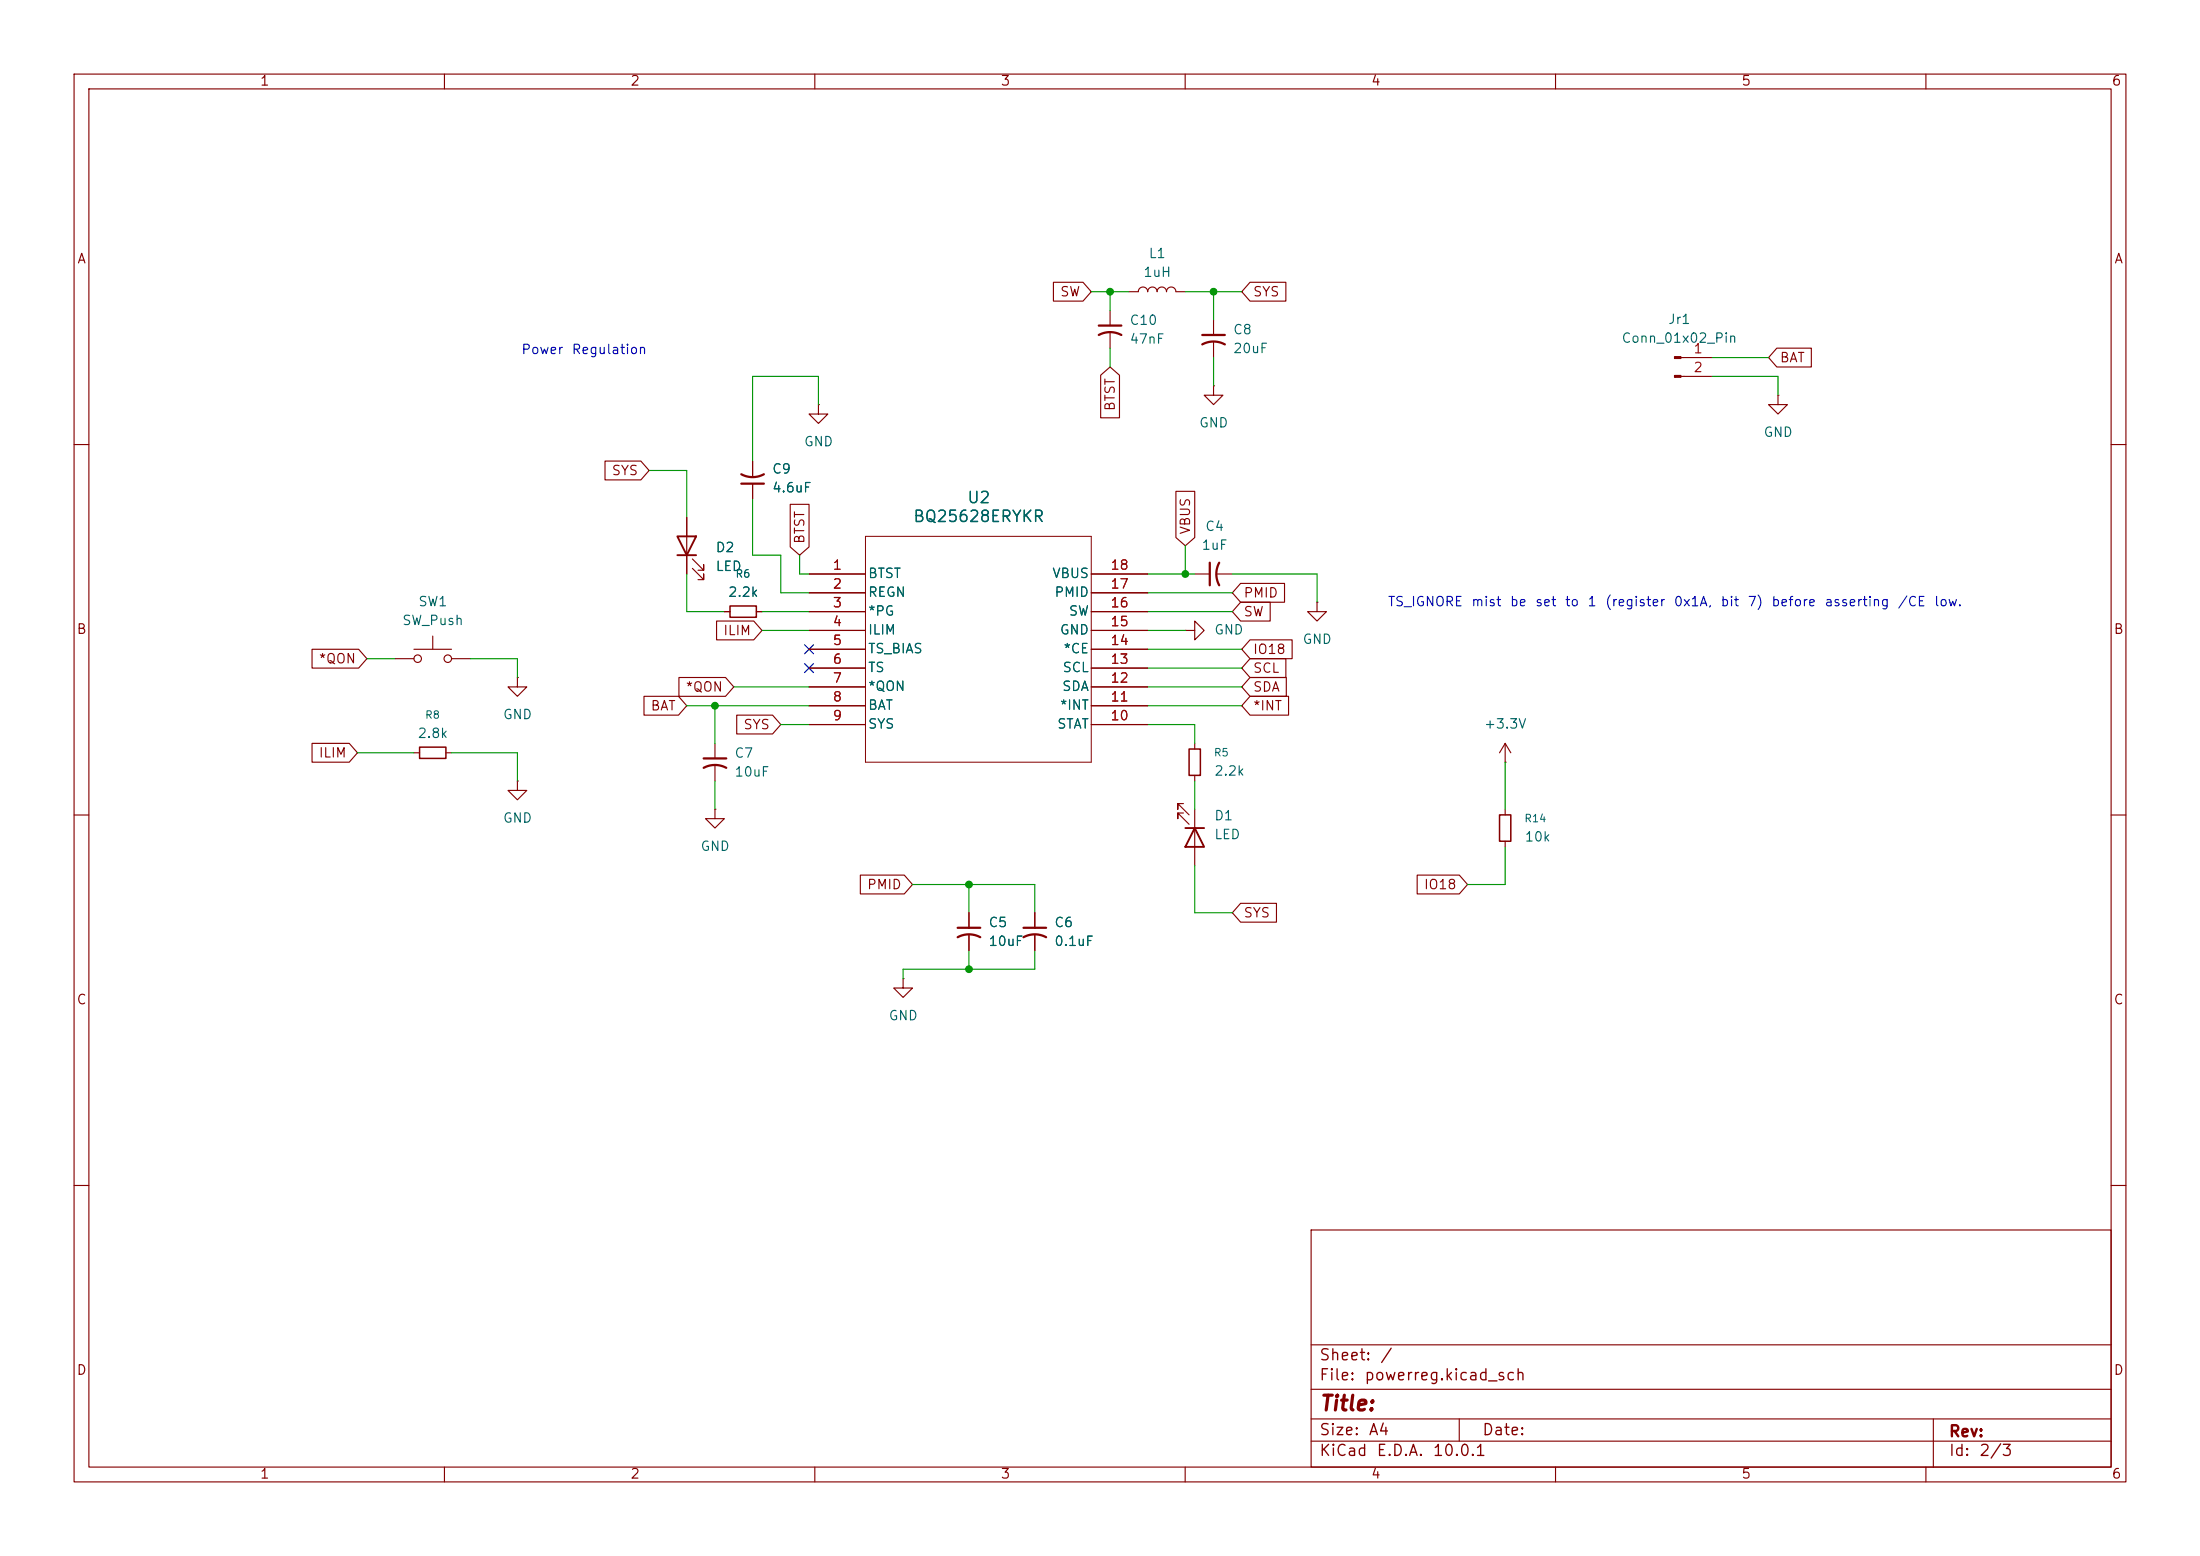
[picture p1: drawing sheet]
<svg xmlns="http://www.w3.org/2000/svg" width="297mm" height="210mm" viewBox="0 0 297 210" stroke-linecap="round" stroke-linejoin="round" font-family="sans-serif">
<g fill="none" stroke="#840000" stroke-width=".15">
<path d="M10 10h277v190h-277zM12 12h273v186h-273zM60 10v2M110 10v2M160 10v2M210 10v2M260 10v2M142.2 38.1h4l1.1 1.3-1.1 1.2h-4zM152.4 39.4h1.3a.64 .64 0 0 1 .6-.7 .64 .64 0 0 1 .6 .7 .64 .64 0 0 1 .7-.7 .64 .64 0 0 1 .6 .7 .64 .64 0 0 1 .6-.7 .64 .64 0 0 1 .7 .7 .64 .64 0 0 1 .6-.7 .64 .64 0 0 1 .6 .7h1.3M168.8 38.1h4.8v2.5h-4.8l-1.2-1.2zM110.5 54.6v1.3h1.3l-1.3 1.3-1.3-1.3h1.3M110.5 54.6h.1"/>
<path d="M148.6 50.6l1.3-1.1 1.2 1.1v5.8h-2.5zM149.9 41.9v2M149.9 45v2M163.8 52.1v1.2h1.3l-1.3 1.3-1.2-1.3h1.2M163.8 52.1h.1M163.8 43.2v2M163.8 46.2v2.1M226.9 48.3h4.2M226.9 50.8h4.2M239.9 47h4.6v2.5h-4.6l-1.1-1.2zM240 53.3v1.3h1.3l-1.3 1.3-1.2-1.3h1.2M240 53.3h.1"/>
<path d="M10 60h2M81.7 62.2h4.8l1.1 1.3-1.1 1.3h-4.8zM92.7 69.9v7.6M93.5 76.7l1.5 1.5v-.7v.7h-.8M93.5 75.4l1.5 1.6v-.8v.8h-.8M101.6 62.2v2.1M101.6 65.3v2M106.7 68.1h2.5v5.7l-1.3 1.1-1.2-1.1zM109.2 77.5h7.6M147.3 77.5h7.6M158.7 66.3h2.6v6.2l-1.3 1.2-1.3-1.2zM161.3 77.5h2"/>
<path d="M164.3 77.5h2.1M167.5 78.7h5.9v2.6h-5.9l-1.1-1.3zM285 60h2M42.1 87.6h6.3l1.1 1.3-1.1 1.3h-6.3zM53.3 88.9h2.6M55.9 87.6h5.1M58.4 85.9v1.7M61 88.9h2.5M69.8 91.4v1.3h1.3l-1.3 1.3-1.2-1.3h1.2M69.8 91.4h.1M86.9 94h4.7l1.1 1.3-1.1 1.2h-4.7zM91.7 91.4h6.2l1.2 1.3-1.2 1.3h-6.2z"/>
<path d="M96.7 83.8h5.1l1.1 1.3-1.1 1.3h-5.1zM97.8 82.6h.8M99.5 96.5h4.8l1.1 1.3-1.1 1.3h-4.8zM102.1 82.6h.8M109.2 80h7.6M109.2 82.6h7.6M109.2 85.1h7.6M109.2 87.6h7.6M109.2 90.2h7.6M109.2 92.7h7.6M109.2 95.3h7.6M109.2 97.8h7.6"/>
<path d="M147.3 80h7.6M147.3 82.6h7.6M147.3 85.1h7.6M147.3 87.6h7.6M147.3 90.2h7.6M147.3 92.7h7.6M147.3 95.3h7.6M147.3 97.8h7.6M160 85.1h1.3v-1.3l1.3 1.3-1.3 1.3v-1.3M160 85.1h.1M167.5 81.3h4v2.5h-4l-1.1-1.2zM168.8 94h5.2v2.5h-5.2l-1.2-1.2z"/>
<path d="M168.8 88.9h4.8v2.5h-4.8l-1.2-1.2zM168.8 86.4h5.6v2.5h-5.6l-1.2-1.3zM168.8 91.4h4.9v2.6h-4.9l-1.2-1.3zM177.8 81.3v1.3h1.3l-1.3 1.2-1.3-1.2h1.3M177.8 81.3h.1M10 110h2M42.1 100.3h5l1.2 1.3-1.2 1.3h-5zM55.9 101.6h.7M60.2 101.6h.8M69.8 105.4v1.3h1.3l-1.3 1.3-1.2-1.3h1.2M69.8 105.4h.1M96.5 109.2v1.3h1.3l-1.3 1.3-1.3-1.3h1.3"/>
<path d="M96.5 109.2h.1M96.5 100.3v2.1M96.5 103.4v2M116.1 118.1h6l1.1 1.3-1.1 1.3h-6zM159.8 108.5h-.8v.7v-.7l1.5 1.5M159.8 109.7h-.8v.8v-.8l1.5 1.6M161.3 100.3v.8M161.3 104.6v.8M161.3 109.2v7.6M191.3 118.1h5.7l1.1 1.3-1.1 1.3h-5.7zM203.2 102.9h.1M203.2 100.3v2.6"/>
<path d="M203.2 109.2v.8M203.2 113.5v.8M203.2 100.3l-.8 1.3M203.2 100.3l.8 1.3M285 110h2M121.9 132.1v1.3h1.3l-1.3 1.2-1.3-1.2h1.3M121.9 132.1h.1M130.8 123.2v2M130.8 126.2v2.1M139.7 123.2v2M139.7 126.2v2.1M167.5 121.9h4.8v2.6h-4.8l-1.1-1.3z"/>
<path d="M10 160h2M177 166h108v32h-108zM285 160h2M60 198v2M110 198v2M160 198v2M177 194.5h108M177 191.5h108M177 187.5h108M177 181.5h108M197 191.5v3M210 198v2"/>
<path d="M260 198v2M261 191.5v6.5"/>
<circle cx="56.4" cy="88.9" r=".51"/>
<circle cx="60.5" cy="88.9" r=".51"/>
</g>
<path d="M116.8 72.4h30.5v30.5h-30.5z" fill="none" stroke="#840000" stroke-width=".14"/>
<g fill="none" stroke="#840000" stroke-width=".3">
<path d="M148.3 45.2a3.2 3.2 0 0 1 3.1 0M148.3 43.9h3.1M162.3 46.5a3.2 3.2 0 0 1 3.1 0M162.3 45.2h3.1M100.1 64a3.2 3.2 0 0 0 3 0M100.1 65.3h3M163.3 75.9v3.1M164.6 75.9a3.2 3.2 0 0 0 0 3.1M95 103.6a3.2 3.2 0 0 1 3 0M95 102.4h3M129.3 126.5a3.2 3.2 0 0 1 3 0M129.3 125.2h3"/>
<path d="M138.2 126.5a3.2 3.2 0 0 1 3 0M138.2 125.2h3"/>
</g>
<path d="M98.6 81.8h3.5v1.5h-3.5zM56.6 100.8h3.6v1.6h-3.6zM160.5 101.1h1.6v3.5h-1.6zM202.4 110h1.6v3.5h-1.6z" fill="none" stroke="#840000" stroke-width=".2"/>
<path d="M91.4 72.4h2.6l-1.3 2.5zM91.4 74.9h2.6M160 111.8h2.6M161.3 111.8l1.3 2.5h-2.6z" fill="none" stroke="#840000" stroke-width=".25"/>
<g fill="#840000" stroke="#840000" stroke-width=".15">
<path d="M226.1 48.1h.8v.3h-.8z"/>
<path d="M226.1 50.7h.8v.2h-.8z"/>
</g>
<g fill="none" stroke="#009600" stroke-width=".15">
<path d="M147.3 39.4h5.1M149.9 39.4v2.5M160 39.4h7.6M163.8 39.4v3.8M110.5 54.6v-3.8h-8.9v11.4M149.9 47v2.5M163.8 48.3v3.8M231.1 50.8h8.9v2.5M231.1 48.3h7.7M87.6 63.5h5.1v6.4M92.7 77.5v5.1h5.1M101.6 67.3v7.6h3.8v5.1h3.8"/>
<path d="M107.9 74.9v2.6h1.3M154.9 77.5h6.4M160 73.7v3.8M166.4 77.5h11.4v3.8M49.5 88.9h3.8M63.5 88.9h6.3v2.5M92.7 95.3h16.5M96.5 95.3v5M99.1 92.7h10.1M102.9 82.6h6.3M102.9 85.1h6.3M105.4 97.8h3.8"/>
<path d="M154.9 95.3h12.7M154.9 97.8h6.4v2.5M154.9 92.7h12.7M154.9 80h11.5M154.9 82.6h11.5M154.9 85.1h5.1M154.9 90.2h12.7M154.9 87.6h12.7M48.3 101.6h7.6M61 101.6h8.8v3.8M96.5 105.4v3.8M123.2 119.4h16.5v3.8"/>
<path d="M130.8 119.4v3.8M161.3 105.4v3.8M161.3 116.8v6.4h5.1M203.2 102.9v6.3M203.2 114.3v5.1h-5.1M130.8 128.3v2.5M139.7 128.3v2.5h-17.8v1.3"/>
</g>
<path d="M108.6 87l1.2 1.2M108.6 89.6l1.2 1.2M109.8 87l-1.2 1.2M109.8 89.6l-1.2 1.2" fill="none" stroke="#000084" stroke-width=".15"/>
<g fill="#009600" stroke="#009600" stroke-width=".14">
<circle cx="130.8" cy="119.4" r=".46"/>
<circle cx="130.8" cy="130.8" r=".46"/>
<circle cx="96.5" cy="95.3" r=".46"/>
<circle cx="149.9" cy="39.4" r=".46"/>
<circle cx="163.8" cy="39.4" r=".46"/>
<circle cx="160" cy="77.5" r=".46"/>
</g>
<text font-size="2" fill="#840000" x="178" y="190.9">Title:</text>
<g font-size="1.5" fill="#006464">
<text x="123.2" y="70.8">BQ25628ERYKR</text>
<text x="130.5" y="68.3">U2</text>
</g>
<g font-size="1.5" fill="#840000">
<text x="178" y="184">Sheet:</text>
<text x="186.2" y="184">/</text>
<text x="178" y="186.7">File:</text>
<text x="184.1" y="186.7">powerreg.kicad_sch</text>
<text x="178" y="196.9">KiCad</text>
<text x="178" y="194.1">Size:</text>
<text x="184.7" y="194.1">A4</text>
<text x="185.7" y="196.9">E.D.A.</text>
<text x="193.3" y="196.9">10.0.1</text>
<text x="200" y="194.1">Date:</text>
<text x="263" y="194.3">Rev:</text>
<text x="263" y="196.9">Id:</text>
<text x="267.1" y="196.9">2/3</text>
</g>
<g font-size="1.3" fill="#840000">
<text x="35" y="11.9">1</text>
<text x="85" y="11.9">2</text>
<text x="135" y="11.9">3</text>
<text x="185" y="11.9">4</text>
<text x="235" y="11.9">5</text>
<text x="285" y="11.9">6</text>
<text x="10.3" y="35.9">A</text>
<text x="285.3" y="35.9">A</text>
<text x="143" y="40.3">SW</text>
<text x="169.1" y="40.3">SYS</text>
<text x="240.2" y="49.2">BAT</text>
<text x="150.8" y="55.6" transform="rotate(-90 150.8 55.6)">BTST</text>
<text x="82.5" y="64.5">SYS</text>
<text x="108.9" y="73.5" transform="rotate(-90 108.9 73.5)">BTST</text>
<text x="161" y="72.2" transform="rotate(-90 161 72.2)">VBUS</text>
<text x="167.8" y="83.5">SW</text>
<text x="167.8" y="81">PMID</text>
<text x="10.3" y="85.9">B</text>
<text x="42.9" y="89.9">*QON</text>
<text x="97.5" y="86">ILIM</text>
<text x="169.1" y="88.6">IO18</text>
<text x="285.3" y="85.9">B</text>
<text x="92.5" y="93.7">*QON</text>
<text x="169.1" y="91.1">SCL</text>
<text x="169.1" y="93.7">SDA</text>
<text x="87.8" y="96.2">BAT</text>
<text x="100.3" y="98.7">SYS</text>
<text x="169.1" y="96.2">*INT</text>
<text x="42.9" y="102.6">ILIM</text>
<text x="117" y="120.3">PMID</text>
<text x="167.8" y="124.1">SYS</text>
<text x="192.1" y="120.3">IO18</text>
<text x="10.3" y="135.9">C</text>
<text x="285.3" y="135.9">C</text>
<text x="10.3" y="185.9">D</text>
<text x="285.3" y="185.9">D</text>
<text x="35" y="199.9">1</text>
<text x="85" y="199.9">2</text>
<text x="135" y="199.9">3</text>
<text x="185" y="199.9">4</text>
<text x="235" y="199.9">5</text>
<text x="285" y="199.9">6</text>
</g>
<g font-size="1.3" fill="#006464">
<text x="155" y="35.2">L1</text>
<text x="154.3" y="37.7">1uH</text>
<text x="152.4" y="44.2">C10</text>
<text x="152.4" y="46.7">47nF</text>
<text x="166.4" y="45.4">C8</text>
<text x="166.4" y="48">20uF</text>
<text x="218.8" y="46.6">Conn_01x02_Pin</text>
<text x="225.1" y="44">Jr1</text>
<text x="161.8" y="58">GND</text>
<text x="238" y="59.3">GND</text>
<text x="104.1" y="64.2">C9</text>
<text x="108.5" y="60.6">GND</text>
<text x="104.1" y="66.8">4.6uF</text>
<text x="162.6" y="72">C4</text>
<text x="96.5" y="74.8">D2</text>
<text x="96.5" y="77.4">LED</text>
<text x="162.1" y="74.5">1uF</text>
<text x="56.4" y="82.1">SW1</text>
<text x="98.2" y="80.9">2.2k</text>
<text x="117.1" y="78.3">BTST</text>
<text x="117.1" y="80.9">REGN</text>
<text x="117.1" y="83.4">*PG</text>
<text x="142" y="78.3">VBUS</text>
<text x="142.3" y="80.9">PMID</text>
<text x="144.2" y="83.4">SW</text>
<text x="54.2" y="84.7">SW_Push</text>
<text x="117.1" y="86">ILIM</text>
<text x="117.1" y="88.5">TS_BIAS</text>
<text x="143" y="86">GND</text>
<text x="143.5" y="88.5">*CE</text>
<text x="163.8" y="86">GND</text>
<text x="175.8" y="87.2">GND</text>
<text x="117.1" y="91">TS</text>
<text x="117.1" y="93.6">*QON</text>
<text x="143.3" y="93.6">SDA</text>
<text x="143.4" y="91">SCL</text>
<text x="56.3" y="99.9">2.8k</text>
<text x="67.8" y="97.4">GND</text>
<text x="117.1" y="96.1">BAT</text>
<text x="117.1" y="98.7">SYS</text>
<text x="142.6" y="98.7">STAT</text>
<text x="143" y="96.1">*INT</text>
<text x="200.3" y="98.7">+3.3V</text>
<text x="99.1" y="102.6">C7</text>
<text x="99.1" y="105.1">10uF</text>
<text x="163.8" y="105">2.2k</text>
<text x="67.8" y="111.4">GND</text>
<text x="163.8" y="111">D1</text>
<text x="163.8" y="113.6">LED</text>
<text x="205.7" y="113.9">10k</text>
<text x="94.5" y="115.2">GND</text>
<text x="133.4" y="125.5">C5</text>
<text x="142.2" y="125.5">C6</text>
<text x="133.4" y="128">10uF</text>
<text x="142.2" y="128">0.1uF</text>
<text x="119.9" y="138">GND</text>
</g>
<g font-size="1.3" fill="#0000c2">
<text x="70.3" y="48.1">Power</text>
<text x="77.1" y="48.1">Regulation</text>
<text x="187.3" y="82.1">TS_IGNORE</text>
<text x="198.5" y="82.1">mist</text>
<text x="203.7" y="82.1">be</text>
<text x="207.2" y="82.1">set</text>
<text x="211.2" y="82.1">to</text>
<text x="214.2" y="82.1">1</text>
<text x="216.6" y="82.1">(register</text>
<text x="225.9" y="82.1">0x1A,</text>
<text x="232.2" y="82.1">bit</text>
<text x="235.8" y="82.1">7)</text>
<text x="239.1" y="82.1">before</text>
<text x="246.2" y="82.1">asserting</text>
<text x="256.1" y="82.1">/CE</text>
<text x="261" y="82.1">low.</text>
</g>
<g font-size="1.3" fill="#a90000">
<text x="228.5" y="48">1</text>
<text x="228.5" y="50.5">2</text>
<text x="112.3" y="77.2">1</text>
<text x="149.8" y="77.2">18</text>
<text x="112.3" y="79.8">2</text>
<text x="112.3" y="82.3">3</text>
<text x="149.8" y="82.3">16</text>
<text x="149.8" y="79.8">17</text>
<text x="112.3" y="84.8">4</text>
<text x="112.3" y="87.4">5</text>
<text x="112.3" y="89.9">6</text>
<text x="149.8" y="89.9">13</text>
<text x="149.8" y="87.4">14</text>
<text x="149.8" y="84.8">15</text>
<text x="112.3" y="92.5">7</text>
<text x="112.3" y="95">8</text>
<text x="149.8" y="95">11</text>
<text x="149.8" y="92.5">12</text>
<text x="112.3" y="97.5">9</text>
<text x="149.8" y="97.5">10</text>
</g>
<g font-size="1" fill="#006464">
<text x="99.2" y="78.2">R6</text>
<text x="57.3" y="97.3">R8</text>
<text x="163.8" y="102.3">R5</text>
<text x="205.7" y="111.2">R14</text>
</g>
</svg>
